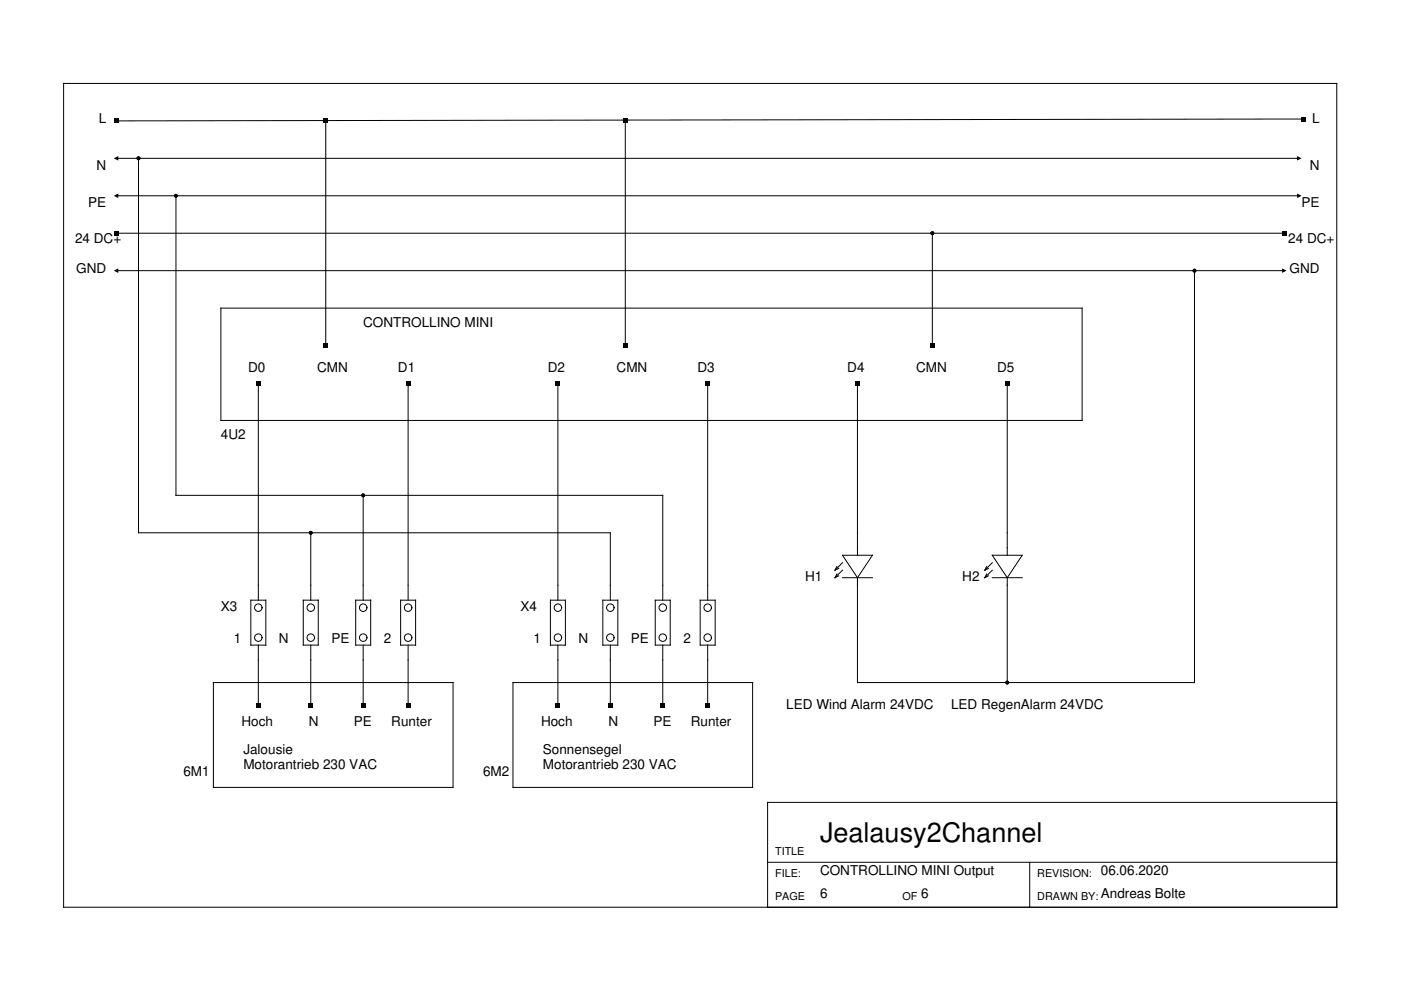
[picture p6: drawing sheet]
<svg xmlns="http://www.w3.org/2000/svg" width="297mm" height="210mm" viewBox="0 0 297 210" stroke-linecap="round" stroke-linejoin="round" font-family="sans-serif">
<g fill="none" stroke="#000" stroke-width=".21">
<path d="M13.5 17.7h269.9v174.7h-269.9zM24.6 33.6h250.9M29.4 33.6v79.4h100v14.3M69.1 25.6v47.7M132.6 25.6v47.7M276.3 25.2l-251.7 .4M24.6 49.4h247.7M24.6 57.4h247.7M24.6 41.5h250.9M37.3 41.5v63.5h103.2v22.3M197.7 49.4v23.9M253.3 57.4v87.3h-71.5v-22.2"/>
<path d="M46.8 65.3h182.6v23.8h-182.6zM54.8 81.2v46.1M86.5 81.2v46.1M118.3 81.2v46.1M150 81.2v46.1M181.8 81.2v36.5M213.6 81.2v36.5M65.9 113v14.3M77 105v22.3M178.6 117.7h6.4l-3.2 4.8zM178.6 119.3l-1.6 1.6M210.4 117.7h6.3l-3.1 4.8z"/>
<path d="M210.4 119.3l-1.6 1.6M53.2 127.3h3.2v9.5h-3.2zM54.8 136.8v12.7M64.3 127.3h3.2v9.5h-3.2zM65.9 136.8v12.7M75.4 127.3h3.2v9.5h-3.2zM77 136.8v12.7M84.9 127.3h3.2v9.5h-3.2zM86.5 136.8v12.7M116.7 127.3h3.2v9.5h-3.2zM118.3 136.8v12.7M127.8 127.3h3.2v9.5h-3.2z"/>
<path d="M129.4 136.8v12.7M138.9 127.3h3.2v9.5h-3.2zM140.5 136.8v12.7M148.5 127.3h3.1v9.5h-3.1zM150 136.8v12.7M177.4 121.7l-.4 .8M177.4 120.1l-.4 .8M177.8 122.1l-.8 .4M177.8 120.5l-.8 .4M178.6 122.5h6.4M178.6 120.9l-1.6 1.6M209.2 121.7l-.4 .8"/>
<path d="M209.2 120.1l-.4 .8M209.6 122.1l-.8 .4M209.6 120.5l-.8 .4M210.4 122.5h6.3M210.4 120.9l-1.6 1.6M213.6 122.5v22.2M45.2 144.7h50.9v22.2h-50.9zM108.8 144.7h50.8v22.2h-50.8zM283.4 170.1h-120.7v22.3M162.7 182.8h120.7M218.3 182.8v9.6"/>
<circle cx="54.8" cy="128.8" r=".79"/>
<circle cx="54.8" cy="135.2" r=".79"/>
<circle cx="65.9" cy="128.8" r=".79"/>
<circle cx="65.9" cy="135.2" r=".79"/>
<circle cx="77" cy="128.8" r=".79"/>
<circle cx="77" cy="135.2" r=".79"/>
<circle cx="86.5" cy="128.8" r=".79"/>
<circle cx="86.5" cy="135.2" r=".79"/>
<circle cx="118.3" cy="128.8" r=".79"/>
<circle cx="118.3" cy="135.2" r=".79"/>
<circle cx="129.4" cy="128.8" r=".79"/>
<circle cx="129.4" cy="135.2" r=".79"/>
<circle cx="140.5" cy="128.8" r=".79"/>
<circle cx="140.5" cy="135.2" r=".79"/>
<circle cx="150" cy="128.8" r=".79"/>
<circle cx="150" cy="135.2" r=".79"/>
</g>
<g fill="#000">
<path d="M24.1 25.2h1v.9h-1zM24.1 33.6l1-.5v.9zM68.6 25.2h.9v.9h-.9zM132.1 25.2h1v.9h-1zM275 33.1l1 .5-1 .4zM275.8 24.8h1v.9h-1zM24.1 49h1v.9h-1zM24.1 57.4l1-.5v1zM24.1 41.5l1-.5v1zM271.8 49h1v.9h-1zM271.8 56.9l1 .5-1 .5zM275 41l1 .5-1 .5z"/>
<path d="M68.6 72.8h.9v.9h-.9zM132.1 72.8h1v.9h-1zM197.2 72.8h1v.9h-1zM54.3 80.7h.9v1h-.9zM86.1 80.7h.9v1h-.9zM117.8 80.7h1v1h-1zM149.6 80.7h.9v1h-.9zM181.3 80.7h1v1h-1zM213.1 80.7h.9v1h-.9zM54.3 149h.9v1h-.9zM65.4 149h1v1h-1zM76.5 149h1v1h-1z"/>
<path d="M86.1 149h.9v1h-.9zM117.8 149h1v1h-1zM128.9 149h1v1h-1zM140 149h1v1h-1zM149.6 149h.9v1h-.9z"/>
<circle cx="29.4" cy="33.6" r=".4"/>
<circle cx="37.3" cy="41.5" r=".4"/>
<circle cx="197.7" cy="49.4" r=".4"/>
<circle cx="253.3" cy="57.4" r=".4"/>
<circle cx="65.9" cy="113" r=".4"/>
<circle cx="77" cy="105" r=".4"/>
<circle cx="213.6" cy="144.7" r=".4"/>
</g>
<text font-size="5.7" x="173.9" y="178.5">Jealausy2Channel</text>
<g font-size="2.9">
<text x="20.9" y="26.1">L</text>
<text x="278.2" y="26.1">L</text>
<text x="20.5" y="36.1">N</text>
<text x="277.7" y="36.1">N</text>
<text x="18.7" y="44">PE</text>
<text x="275.9" y="44">PE</text>
<text x="15.9" y="51.6">24 DC+</text>
<text x="273.1" y="51.6">24 DC+</text>
<text x="16.2" y="57.9">GND</text>
<text x="273.4" y="57.9">GND</text>
<text x="77" y="69.3">CONTROLLINO MINI</text>
<text x="52.6" y="78.9">D0</text>
<text x="67.2" y="79">CMN</text>
<text x="84.4" y="78.9">D1</text>
<text x="116.1" y="78.9">D2</text>
<text x="130.7" y="79">CMN</text>
<text x="147.9" y="78.9">D3</text>
<text x="179.6" y="78.9">D4</text>
<text x="194.2" y="79">CMN</text>
<text x="211.4" y="78.9">D5</text>
<text x="46.8" y="93.1">4U2</text>
<text x="170.7" y="123.3">H1</text>
<text x="204" y="123.3">H2</text>
<text x="46.8" y="129.6">X3</text>
<text x="110.3" y="129.6">X4</text>
<text x="49.6" y="136.4">1</text>
<text x="59.1" y="136.4">N</text>
<text x="70.3" y="136.4">PE</text>
<text x="81.4" y="136.4">2</text>
<text x="113.1" y="136.4">1</text>
<text x="122.7" y="136.4">N</text>
<text x="133.8" y="136.4">PE</text>
<text x="144.9" y="136.4">2</text>
<text x="51.2" y="153.8">Hoch</text>
<text x="65.5" y="153.8">N</text>
<text x="75" y="153.8">PE</text>
<text x="83" y="153.8">Runter</text>
<text x="114.7" y="153.8">Hoch</text>
<text x="129" y="153.8">N</text>
<text x="138.5" y="153.8">PE</text>
<text x="146.5" y="153.8">Runter</text>
<text x="166.7" y="150.3">LED Wind Alarm 24VDC</text>
<text x="201.6" y="150.3">LED RegenAlarm 24VDC</text>
<text x="51.6" y="159.8">Jalousie</text>
<text x="115.1" y="159.8">Sonnensegel</text>
<text x="38.9" y="164.6">6M1</text>
<text x="51.6" y="163">Motorantrieb 230 VAC</text>
<text x="102.4" y="164.6">6M2</text>
<text x="115.1" y="163">Motorantrieb 230 VAC</text>
<text x="173.9" y="185.6">CONTROLLINO MINI Output</text>
<text x="233.4" y="185.6">06.06.2020</text>
<text x="173.9" y="190.4">6</text>
<text x="195.3" y="190.4">6</text>
<text x="233.4" y="190.4">Andreas Bolte</text>
</g>
<g font-size="2.3">
<text x="164.3" y="181.2">TITLE</text>
<text x="164.3" y="186">FILE:</text>
<text x="164.3" y="190.8">PAGE</text>
<text x="191.3" y="190.8">OF</text>
<text x="219.9" y="186">REVISION:</text>
<text x="219.9" y="190.8">DRAWN BY:</text>
</g>
</svg>
